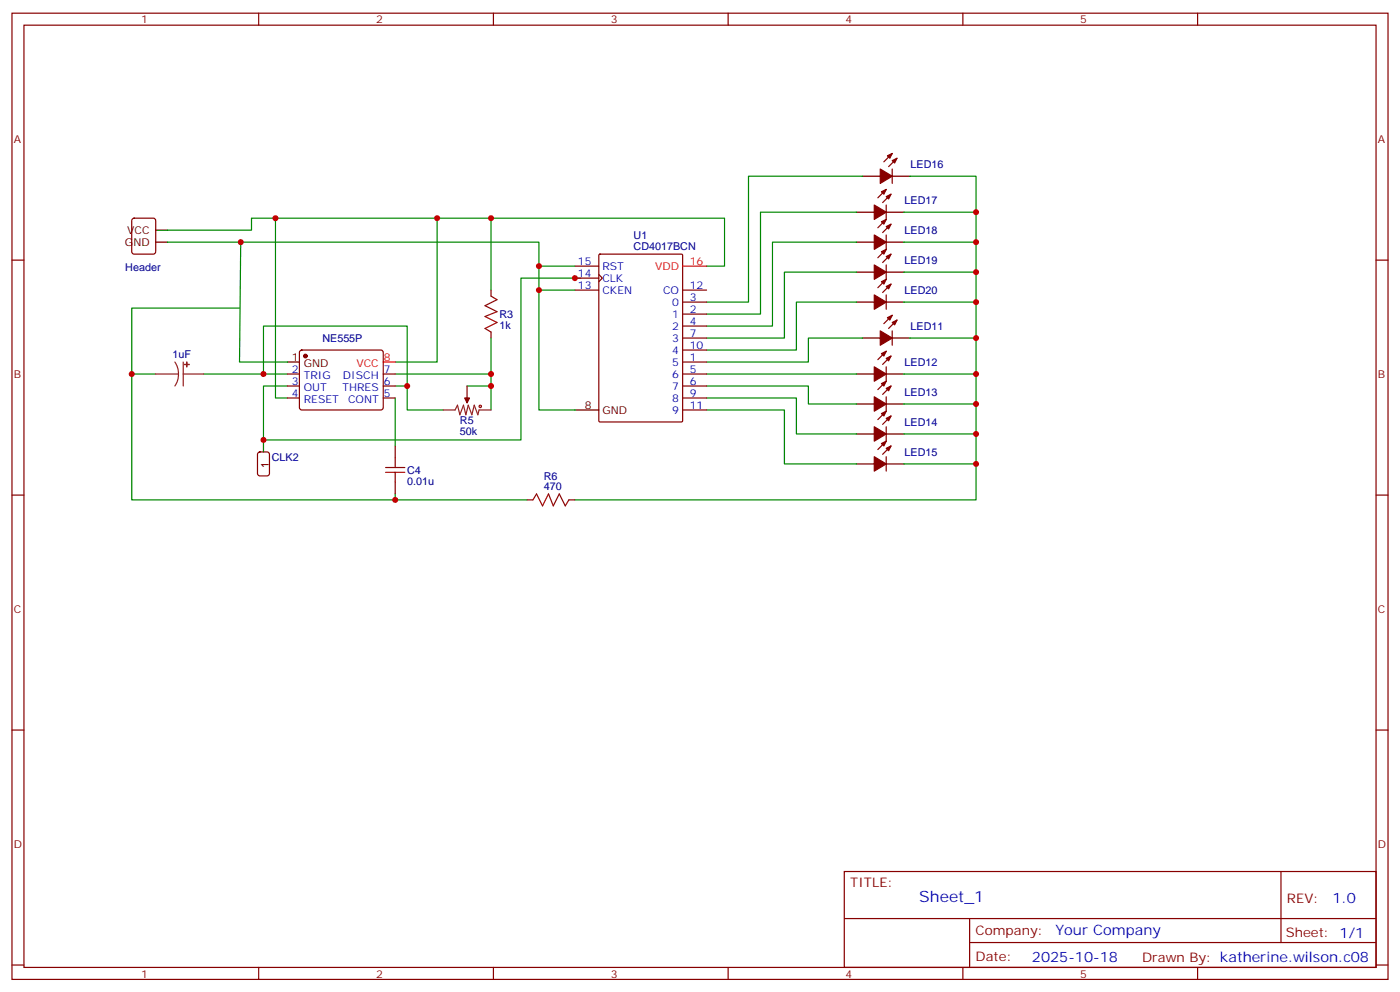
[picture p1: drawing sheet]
<svg xmlns="http://www.w3.org/2000/svg" width="412mm" height="292mm" viewBox="0 0 412 292" stroke-linecap="round" stroke-linejoin="round" font-family="sans-serif">
<g fill="none" stroke="#870000" stroke-width=".35">
<path d="M3.5 3.9h405.4v284.3h-405.4zM7.1 7.4h398.2v277.3h-398.2zM76.2 3.9v3.5M145.3 3.9v3.5M214.5 3.9v3.5M283.6 3.9v3.5M352.8 3.9v3.5M261.1 55.7l-2.5 2.5M262.5 57.2l-2.5 2.4M262.8 49.7v4.3M262.8 45.2l-2.5 2.4M264.2 46.6l-2.4 2.4"/>
<path d="M3.5 76.6h3.6M39 64.4l.5-.2h5.7l.6 .4 .1 9.5-.5 .6-5.9 .1-.6-.5-.1-9.4zM169.3 78.3h7.1M176.4 75l.3-.2h24l.3 .2 .1 48.8-.2 .3-24.2 .1-.3-.2zM261.1 60.3v4.3l-2.5 2.4M261.1 69.1v4.3l-2.5 2.4M261.1 78v4.2l-2.5 2.5M262.5 74.8l-2.5 2.5M262.5 66l-2.5 2.4M405.3 76.6h3.6M144.6 85.4v1.7M144.6 97.7v1.8"/>
<path d="M169.3 85.4h7.1M169.3 81.8h7.1M176.4 80.8l1 1-1 1.1M201.1 92.4h7M201.1 88.9h7M201.1 96h7M201.1 99.5h7M201.1 85.4h7M261.1 86.8v4.2M262.5 83.6l-2.5 2.5M262.8 97.4v4.2M262.8 92.8l-2.5 2.4"/>
<path d="M264.2 94.2l-2.4 2.5M84.7 110.1h3.5M84.7 113.6h3.5M84.7 117.1h3.5M88.4 103.2l.5-.2h23.3l.5 .2 .2 .5-.1 16.5-.6 .4h-23.6l-.4-.7v-16.2zM112.9 110.1h3.5M112.9 113.6h3.5M112.9 117.1h3.5M137.6 113.6v3.5M201.1 110.1h7M201.1 113.6h7M201.1 117.1h7"/>
<path d="M201.1 106.5h7M201.1 103h7M261.1 107.9v4.3l-2.5 2.5M261.1 116.8v4.2l-2.5 2.5M261.1 103.4l-2.5 2.4M262.5 113.6l-2.5 2.5M262.5 104.8l-2.5 2.4M116.4 131.2v3.6M201.1 120.6h7M261.1 125.6v4.2l-2.5 2.5M261.1 134.4v4.2M262.5 131.2l-2.5 2.5"/>
<path d="M262.5 122.4l-2.5 2.5M3.5 145.7h3.6M116.4 141.8v3.5M155.2 147.1h1.8M167.6 147.1h1.7M405.3 145.7h3.6M3.5 214.8h3.6M405.3 214.8h3.6M248.7 256.5h156.6v28.2h-156.6zM377.3 256.5v20.9M248.7 270.3h156.5M285.6 277.4h119.6"/>
<path d="M285.6 270.3v14.1M3.5 284h3.6M76.2 284.7v3.5M145.3 284.7v3.5M214.5 284.7v3.5M283.6 284.7v3.5M352.8 284.7v3.5M405.3 284h3.6"/>
</g>
<g fill="none" stroke="#008700" stroke-width=".35">
<path d="M254 51.9h-33.5v37h-12.4M268.1 51.9h19.4v84.6h-21.2M49.4 71.3h109.3v49.3h10.6M49.4 67.7h24.7v-3.5h139.3v14.1h-5.3M70.9 71.3l-.3 35.2h14.1M81.1 64.2v52.9h3.6M128.8 64.2v42.3h-12.4M144.6 64.2v21.2M158.7 78.3h10.6M252.2 71.3h-24.7v24.7h-19.4M252.2 62.4h-28.2v30h-15.9M266.3 71.3h21.2"/>
<path d="M266.3 62.4h21.2M70.6 90.7h-31.8v56.4h116.4M144.6 99.5v10.6h-28.2M158.7 85.4h10.6M171.1 81.8h-17.6v47.7h-75.9v-15.9h7.1M252.2 88.9h-17.6v14.1h-26.5M252.2 80.1h-21.1v19.4h-23M254 99.5h-15.9v7h-30M266.3 88.9h21.2M266.3 80.1h21.2M268.1 99.5h19.4M38.8 110.1h7.1"/>
<path d="M60 110.1h24.7M77.6 110.1v-14.1h42.3v17.6M116.4 113.6h3.5v7h10.6M116.4 117.1v14.1M137.6 113.6h7M144.6 110.1v10.5M208.1 117.1h26.5v10.6h17.6M208.1 113.6h30v5.3h14.1M208.1 110.1h44.1M266.3 110.1h21.2M266.3 118.9h21.2M208.1 120.6h23v15.9h21.1"/>
<path d="M266.3 127.7h21.2M287.5 136.5v10.6h-118.2M116.4 145.3v1.8"/>
</g>
<g fill="none" stroke="#a10000" stroke-width=".35">
<path d="M144.6 87.1l1.8 1.1-3.5 1.8 3.5 1.7-3.5 1.4 3.5 1.8-3.5 1.8 1.7 1M113.6 139h5.6M113.6 137.6h5.6M116.4 134.8v2.8M116.4 139v2.8M157 147.1l1-1.8 1.8 3.6 1.8-3.6 1.4 3.6 1.7-3.6 1.8 3.6 1.1-1.8"/>
<circle cx="141.5" cy="119.6" r=".35"/>
</g>
<path d="M45.9 110.1h6.7M51.5 106.5l.8 1.7 .3 1.9M52.6 110.1l-.3 1.8-.8 1.7M54 110.1h6M54 106.5v7.1M137.6 117.1v1.4M130.5 120.6h3.6l.7-1.4 .7 2.9 1-2.9 .7 2.9 .7-2.9 1.1 2.9 .7-2.9 1.1 2.9 .3-1.5h3.5" fill="none" stroke="#8c2424" stroke-width=".35"/>
<g fill="#870000" stroke="#870000" stroke-width=".35">
<path d="M136.9 117.1h1.4l-.7 1.4z"/>
<path d="M259.6 82.9l1.5-.7-.8 1.4z"/>
<path d="M261.1 84.3l1.4-.7-.7 1.4z"/>
<path d="M257.5 86.8l3.6 2.1-3.6 2.1z"/>
<path d="M259.6 74.1l1.5-.7-.8 1.4z"/>
<path d="M261.1 75.5l1.4-.7-.7 1.4z"/>
<path d="M257.5 78l3.6 2.1-3.6 2.1z"/>
<path d="M259.6 65.3l1.5-.7-.8 1.4z"/>
<path d="M261.1 66.7l1.4-.7-.7 1.4z"/>
<path d="M257.5 69.1l3.6 2.2-3.6 2.1z"/>
<path d="M259.6 56.4l1.5-.7-.8 1.5z"/>
<path d="M261.1 57.9l1.4-.7-.7 1.4z"/>
<path d="M257.5 60.3l3.6 2.1-3.6 2.2z"/>
<path d="M261.4 45.9l1.4-.7-.7 1.4z"/>
<path d="M262.8 47.3l1.4-.7-.7 1.4z"/>
<path d="M259.3 49.7l3.5 2.2-3.5 2.1z"/>
<path d="M259.6 130.5l1.5-.7-.8 1.4z"/>
<path d="M261.1 131.9l1.4-.7-.7 1.4z"/>
<path d="M257.5 134.4l3.6 2.1-3.6 2.1z"/>
<path d="M259.6 121.7l1.5-.7-.8 1.4z"/>
<path d="M261.1 123.1l1.4-.7-.7 1.4z"/>
<path d="M257.5 125.6l3.6 2.1-3.6 2.1z"/>
<path d="M259.6 112.9l1.5-.7-.8 1.4z"/>
<path d="M261.1 114.3l1.4-.7-.7 1.4z"/>
<path d="M257.5 116.8l3.6 2.1-3.6 2.1z"/>
<path d="M259.6 104.1l1.5-.7-.8 1.4z"/>
<path d="M261.1 105.5l1.4-.7-.7 1.4z"/>
<path d="M257.5 107.9l3.6 2.2-3.6 2.1z"/>
<path d="M261.4 93.5l1.4-.7-.7 1.4z"/>
<path d="M262.8 94.9l1.4-.7-.7 1.4z"/>
<path d="M259.3 97.4l3.5 2.1-3.5 2.1z"/>
<circle cx="90" cy="104.8" r=".53"/>
</g>
<path d="M76.1 133.2l.5-.2h2.1l.6 .4 .1 5.9-.5 .7-2.3 .1-.7-.5-.1-5.9z" fill="none" stroke="#900" stroke-width=".35"/>
<g fill="none" stroke="#000" stroke-width=".35">
<path d="M254 51.9h5.3M262.8 51.9h5.3M45.9 71.3h3.5M45.9 67.7h3.5M252.2 71.3h5.3M252.2 62.4h5.3M261.1 71.3h5.2M261.1 62.4h5.2M252.2 88.9h5.3M252.2 80.1h5.3M254 99.5h5.3M261.1 88.9h5.2"/>
<path d="M261.1 80.1h5.2M262.8 99.5h5.3M84.7 106.5h3.5M252.2 118.9h5.3M252.2 110.1h5.3M261.1 118.9h5.2M261.1 110.1h5.2M77.6 129.5v3.5M169.3 120.6h7.1M252.2 136.5h5.3M252.2 127.7h5.3M261.1 136.5h5.2"/>
<path d="M261.1 127.7h5.2"/>
</g>
<g fill="#8c2424" stroke="#8c2424" stroke-width=".35">
<path d="M55 106.5v1.4z"/>
<path d="M54.3 107.2l1.4 .1z"/>
</g>
<path d="M201.1 78.3h7M112.9 106.5h3.5" fill="none" stroke="#f00" stroke-width=".35"/>
<g fill="#c00">
<circle cx="116.4" cy="147.1" r=".88"/>
<circle cx="70.9" cy="71.3" r=".88"/>
<circle cx="144.6" cy="64.2" r=".88"/>
<circle cx="77.6" cy="129.5" r=".88"/>
<circle cx="169.3" cy="81.8" r=".88"/>
<circle cx="119.9" cy="113.6" r=".88"/>
<circle cx="77.6" cy="110.1" r=".88"/>
<circle cx="144.6" cy="113.6" r=".88"/>
<circle cx="144.6" cy="110.1" r=".88"/>
<circle cx="158.8" cy="85.4" r=".88"/>
<circle cx="158.8" cy="78.3" r=".88"/>
<circle cx="38.8" cy="110.1" r=".88"/>
<circle cx="81.1" cy="64.2" r=".88"/>
<circle cx="287.5" cy="136.5" r=".88"/>
<circle cx="128.8" cy="64.2" r=".88"/>
<circle cx="287.5" cy="127.7" r=".88"/>
<circle cx="287.5" cy="118.9" r=".88"/>
<circle cx="287.5" cy="110.1" r=".88"/>
<circle cx="287.5" cy="99.5" r=".88"/>
<circle cx="287.5" cy="88.9" r=".88"/>
<circle cx="287.5" cy="80.1" r=".88"/>
<circle cx="287.5" cy="71.3" r=".88"/>
<circle cx="287.5" cy="62.4" r=".88"/>
</g>
<text font-size="4.6" fill="#00f" x="270.8" y="265.5">Sheet_1</text>
<g font-size="4.2" fill="#00f">
<text x="392.5" y="265.7">1.0</text>
<text x="310.9" y="275.3">Your Company</text>
<text x="304" y="283.1">2025-10-18</text>
</g>
<g font-size="3.9" fill="#800">
<text x="250.5" y="261.1">TITLE:</text>
<text x="379.1" y="265.7">REV:</text>
<text x="287.4" y="275.3">Company:</text>
<text x="378.7" y="275.9">Sheet: 1/1</text>
<text x="287.4" y="282.9">Date:</text>
<text x="336.4" y="283">Drawn By: katherine.wilson.c08</text>
</g>
<g font-size="3.2" fill="#800">
<text x="41.6" y="6.9">1</text>
<text x="110.8" y="6.9">2</text>
<text x="179.9" y="6.9">3</text>
<text x="249.1" y="6.9">4</text>
<text x="318.2" y="6.9">5</text>
<text x="4.1" y="42">A</text>
<text x="405.9" y="42">A</text>
<text x="4.1" y="111.1">B</text>
<text x="405.9" y="111.1">B</text>
<text x="4.1" y="180.3">C</text>
<text x="405.9" y="180.3">C</text>
<text x="4.1" y="249.4">D</text>
<text x="405.9" y="249.4">D</text>
<text x="41.6" y="287.7">1</text>
<text x="110.8" y="287.7">2</text>
<text x="179.9" y="287.7">3</text>
<text x="249.1" y="287.7">4</text>
<text x="318.2" y="287.7">5</text>
</g>
<g font-size="3.2" fill="#000080">
<text x="268.2" y="49.5">LED16</text>
<text x="266.5" y="60.1">LED17</text>
<text x="186.6" y="70.4">U1</text>
<text x="266.5" y="68.9">LED18</text>
<text x="186.6" y="73.6">CD4017BCN</text>
<text x="266.5" y="77.7">LED19</text>
<text x="36.9" y="79.7">Header</text>
<text x="266.5" y="86.5">LED20</text>
<text x="147.1" y="93.6">R3</text>
<text x="95" y="100.6">NE555P</text>
<text x="147.1" y="96.7">1k</text>
<text x="268.2" y="97.1">LED11</text>
<text x="50.8" y="105.5">1uF</text>
<text x="266.5" y="107.7">LED12</text>
<text x="266.5" y="116.5">LED13</text>
<text x="135.5" y="124.9">R5</text>
<text x="266.5" y="125.3">LED14</text>
<text x="135.5" y="128.1">50k</text>
<text x="80.1" y="135.5">CLK2</text>
<text x="266.5" y="134.1">LED15</text>
<text x="119.9" y="142.6">0.01u</text>
<text x="119.9" y="139.4">C4</text>
<text x="160.2" y="141.1">R6</text>
<text x="160.2" y="144.3">470</text>
</g>
<g font-size="3.2">
<text x="37.5" y="68.8">VCC</text>
<text x="36.8" y="72.3">GND</text>
<text x="86" y="106.2">1</text>
<text x="89.5" y="107.9">GND</text>
<text x="172.3" y="120.3">8</text>
<text x="177.4" y="121.7">GND</text>
<text x="79.2" y="137.6" transform="rotate(-90 79.2 137.6)">1</text>
</g>
<g font-size="3.2" fill="#00f">
<text x="170.2" y="78">15</text>
<text x="170.2" y="81.5">14</text>
<text x="177.4" y="79.4">RST</text>
<text x="177.4" y="82.9">CLK</text>
<text x="170.2" y="85">13</text>
<text x="177.4" y="86.4">CKEN</text>
<text x="195.3" y="86.4">CO</text>
<text x="198" y="90">0</text>
<text x="203.2" y="88.5">3</text>
<text x="203.2" y="85">12</text>
<text x="198" y="93.5">1</text>
<text x="203.2" y="92.1">2</text>
<text x="203.2" y="95.6">4</text>
<text x="198" y="97">2</text>
<text x="198" y="100.5">3</text>
<text x="203.2" y="99.1">7</text>
<text x="198" y="107.6">5</text>
<text x="198" y="104.1">4</text>
<text x="203.2" y="106.2">1</text>
<text x="203.2" y="102.7">10</text>
<text x="86" y="109.7">2</text>
<text x="86" y="113.2">3</text>
<text x="89.5" y="111.5">TRIG</text>
<text x="101" y="111.5">DISCH</text>
<text x="113.1" y="113.2">6</text>
<text x="113.1" y="109.7">7</text>
<text x="198" y="111.1">6</text>
<text x="203.2" y="109.7">5</text>
<text x="203.2" y="113.2">6</text>
<text x="86" y="116.8">4</text>
<text x="89.5" y="115">OUT</text>
<text x="89.5" y="118.5">RESET</text>
<text x="100.9" y="115">THRES</text>
<text x="102.5" y="118.5">CONT</text>
<text x="113.1" y="116.8">5</text>
<text x="198" y="114.7">7</text>
<text x="198" y="118.2">8</text>
<text x="203.2" y="116.8">9</text>
<text x="198" y="121.7">9</text>
<text x="203.2" y="120.3">11</text>
</g>
<g font-size="3.2" fill="#f00">
<text x="203.2" y="78">16</text>
<text x="193" y="79.4">VDD</text>
<text x="105" y="107.9">VCC</text>
<text x="113.1" y="106.2">8</text>
</g>
</svg>
